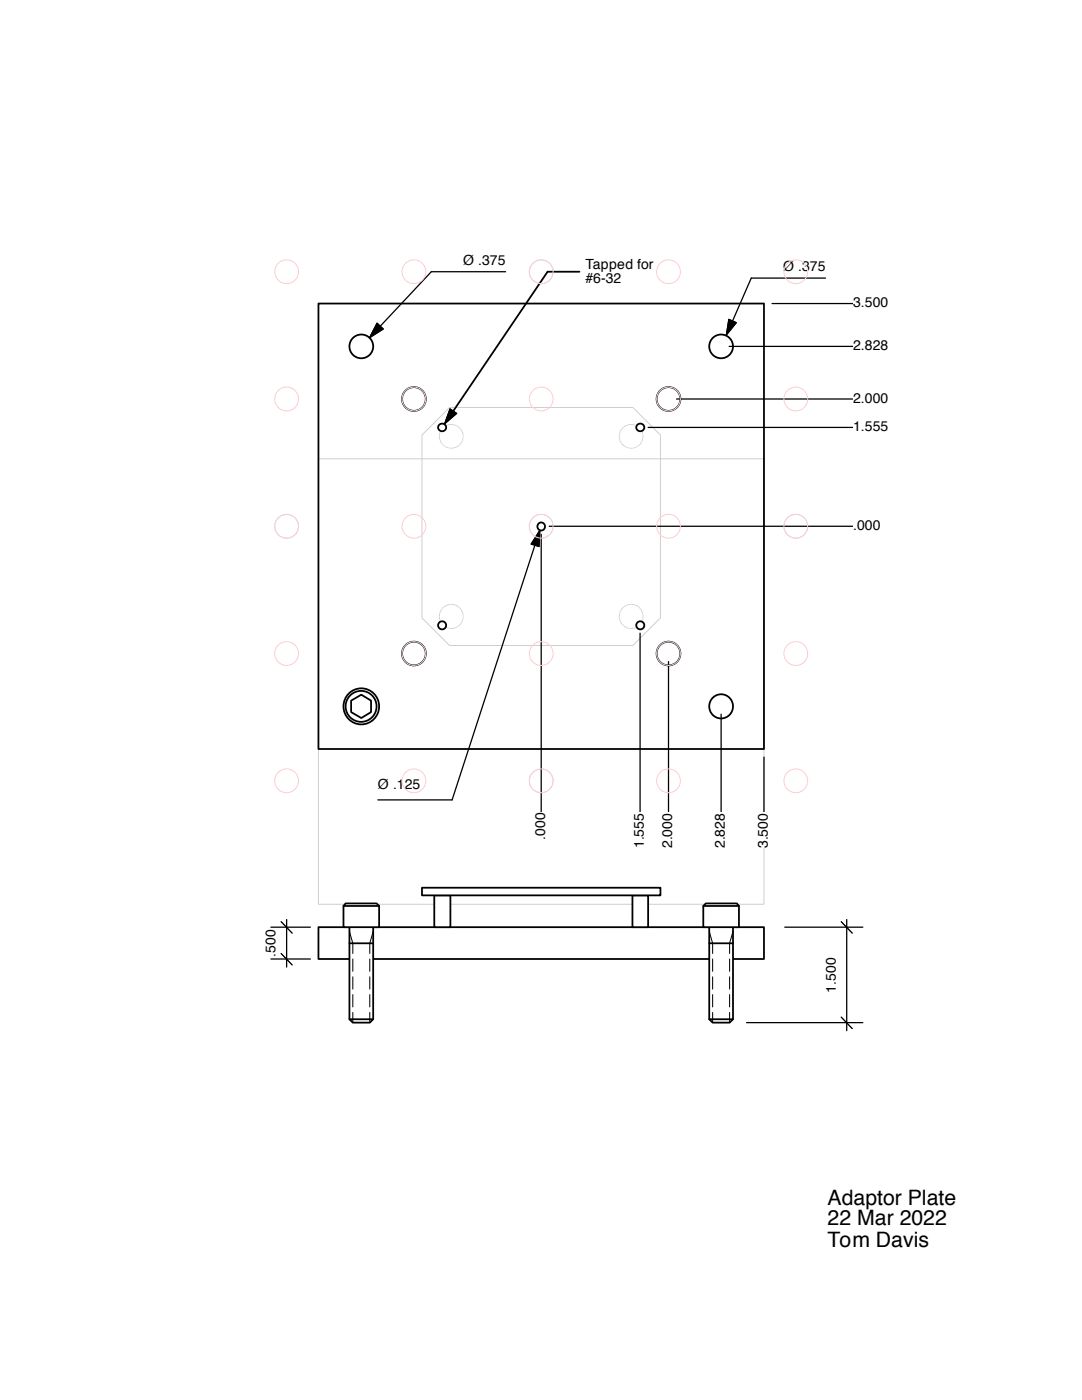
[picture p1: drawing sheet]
<svg xmlns="http://www.w3.org/2000/svg" width="216mm" height="279mm" viewBox="0 0 216 279" stroke-linecap="round" stroke-linejoin="round" font-family="sans-serif">
<g fill="none" stroke="#cfcfff" stroke-width=".2">
<circle cx="108" cy="54.2" r="2.37"/>
<circle cx="72.1" cy="69.1" r="2.37"/>
<circle cx="143.9" cy="69.1" r="2.37"/>
<circle cx="90" cy="87.1" r="2.37"/>
<circle cx="125.9" cy="87.1" r="2.37"/>
<circle cx="57.2" cy="105" r="2.37"/>
<circle cx="108" cy="105" r="2.37"/>
<circle cx="158.8" cy="105" r="2.37"/>
<circle cx="90" cy="123" r="2.39"/>
<circle cx="125.9" cy="123" r="2.39"/>
<circle cx="72.1" cy="141" r="2.39"/>
<circle cx="108" cy="155.8" r="2.37"/>
<circle cx="143.9" cy="141" r="2.39"/>
</g>
<g fill="none" stroke="#cfcfcf" stroke-width=".2">
<path d="M63.5 91.6h88.9v88.9h-88.9zM84.2 86.8l5.5-5.5h36.6l5.5 5.5v36.5l-5.5 5.5h-36.6l-5.5-5.5z"/>
<circle cx="88.2" cy="85.3" r=".79"/>
<circle cx="127.8" cy="85.3" r=".79"/>
<circle cx="108" cy="105.1" r=".78"/>
<circle cx="88.2" cy="124.8" r=".8"/>
<circle cx="127.8" cy="124.8" r=".8"/>
</g>
<path d="M63.5 185h88.9v6.4h-88.9z" fill="#fff"/>
<path d="M63.5 60.6h88.9v88.9h-88.9zM63.5 185h88.9v6.4h-88.9z" fill="none" stroke="#000" stroke-width=".36"/>
<circle cx="127.8" cy="85.3" r=".79" fill="#fff"/>
<circle cx="127.8" cy="85.3" r=".79" fill="none" stroke="#000" stroke-width=".36"/>
<circle cx="88.2" cy="85.3" r=".79" fill="#fff"/>
<circle cx="88.2" cy="85.3" r=".79" fill="none" stroke="#000" stroke-width=".36"/>
<circle cx="88.2" cy="124.8" r=".8" fill="#fff"/>
<circle cx="88.2" cy="124.8" r=".8" fill="none" stroke="#000" stroke-width=".36"/>
<circle cx="127.8" cy="124.8" r=".8" fill="#fff"/>
<circle cx="127.8" cy="124.8" r=".8" fill="none" stroke="#000" stroke-width=".36"/>
<circle cx="133.4" cy="79.6" r="2.37" fill="#fff"/>
<circle cx="133.4" cy="79.6" r="2.37" fill="none" stroke="#000" stroke-width=".36"/>
<circle cx="143.9" cy="69.1" r="2.37" fill="#fff"/>
<circle cx="143.9" cy="69.1" r="2.37" fill="none" stroke="#000" stroke-width=".36"/>
<circle cx="72.1" cy="69.1" r="2.37" fill="#fff"/>
<circle cx="72.1" cy="69.1" r="2.37" fill="none" stroke="#000" stroke-width=".36"/>
<circle cx="82.6" cy="79.6" r="2.37" fill="#fff"/>
<circle cx="82.6" cy="79.6" r="2.37" fill="none" stroke="#000" stroke-width=".36"/>
<circle cx="72.1" cy="141" r="2.39" fill="#fff"/>
<circle cx="72.1" cy="141" r="2.39" fill="none" stroke="#000" stroke-width=".36"/>
<circle cx="82.6" cy="130.4" r="2.37" fill="#fff"/>
<circle cx="82.6" cy="130.4" r="2.37" fill="none" stroke="#000" stroke-width=".36"/>
<circle cx="133.4" cy="130.4" r="2.37" fill="#fff"/>
<circle cx="133.4" cy="130.4" r="2.37" fill="none" stroke="#000" stroke-width=".36"/>
<circle cx="143.9" cy="141" r="2.39" fill="#fff"/>
<circle cx="143.9" cy="141" r="2.39" fill="none" stroke="#000" stroke-width=".36"/>
<path d="M164.7 55.5h-14.8l-3.7 8.6" fill="none" stroke="#000" stroke-width=".25"/>
<path d="M145.4 63.7l1.5 .7-2 2.5z" fill="none" stroke="#000" stroke-width=".2"/>
<path d="M145.4 63.7l1.5 .7-2 2.5z" fill="#000"/>
<path d="M156.3 51.9h8.4v2.8h-8.4z" fill="#fff"/>
<path d="M100.9 54.2h-14.8l-10.2 10.9" fill="none" stroke="#000" stroke-width=".25"/>
<path d="M75.2 64.5l1.3 1.2-2.8 1.7z" fill="none" stroke="#000" stroke-width=".2"/>
<path d="M75.2 64.5l1.3 1.2-2.8 1.7z" fill="#000"/>
<g fill="#fff">
<path d="M92.4 50.7h8.5v2.8h-8.5z"/>
<circle cx="108" cy="105.1" r=".78"/>
</g>
<circle cx="108" cy="105.1" r=".78" fill="none" stroke="#000" stroke-width=".36"/>
<path d="M109.6 105h60.6" fill="none" stroke="#000" stroke-width=".25"/>
<path d="M170.2 103.7h5.5v2.8h-5.5z" fill="#fff"/>
<path d="M129.3 85.3h40.9" fill="none" stroke="#000" stroke-width=".25"/>
<path d="M170.2 83.9h7v2.8h-7z" fill="#fff"/>
<path d="M135 79.6h35.2" fill="none" stroke="#000" stroke-width=".25"/>
<path d="M170.2 78.3h7v2.8h-7z" fill="#fff"/>
<path d="M145.5 69.1h24.7" fill="none" stroke="#000" stroke-width=".25"/>
<path d="M170.2 67.7h7v2.9h-7z" fill="#fff"/>
<path d="M154.1 60.6h16.1" fill="none" stroke="#000" stroke-width=".25"/>
<path d="M170.2 59.2h7v2.8h-7z" fill="#fff"/>
<path d="M108 106.6v55.6" fill="none" stroke="#000" stroke-width=".25"/>
<path d="M106.6 162.2h2.8v5.5h-2.8z" fill="#fff"/>
<path d="M127.7 126.4v35.8" fill="none" stroke="#000" stroke-width=".25"/>
<path d="M126.4 162.2h2.8v7.1h-2.8z" fill="#fff"/>
<path d="M133.4 132v30.2" fill="none" stroke="#000" stroke-width=".25"/>
<path d="M132 162.2h2.8v7.1h-2.8z" fill="#fff"/>
<path d="M143.9 142.5v19.7" fill="none" stroke="#000" stroke-width=".25"/>
<path d="M142.5 162.2h2.8v7.1h-2.8z" fill="#fff"/>
<path d="M152.4 151.1v11.1" fill="none" stroke="#000" stroke-width=".25"/>
<g fill="#fff">
<path d="M151 162.2h2.9v7.1h-2.9z"/>
<path d="M116.8 51.4h13.8v5.7h-13.8z"/>
</g>
<path d="M115.6 54.2h-6.3l-18.8 27.8" fill="none" stroke="#000" stroke-width=".36"/>
<path d="M89.8 81.6l1.3 .9-2.4 2.1zM107.7 105.8l-.1 3.3-1.6-.5z" fill="none" stroke="#000" stroke-width=".2"/>
<path d="M89.8 81.6l1.3 .9-2.4 2.1zM107.7 105.8l-.1 3.3-1.6-.5z" fill="#000"/>
<path d="M106.7 108.8l-16.5 50.8h-14.8" fill="none" stroke="#000" stroke-width=".25"/>
<g fill="#fff">
<path d="M75.4 155.2h8.5v2.9h-8.5z"/>
<circle cx="72.1" cy="141" r="3.6"/>
</g>
<circle cx="72.1" cy="141" r="3.6" fill="none" stroke="#000" stroke-width=".36"/>
<circle cx="72.1" cy="141" r="3.1" fill="#fff"/>
<circle cx="72.1" cy="141" r="3.1" fill="none" stroke="#000" stroke-width=".36"/>
<path d="M70.1 139.8l2-1.2 1.9 1.2v2.3l-1.9 1.2-2-1.2z" fill="#fff"/>
<path d="M70.1 139.8l2-1.2 1.9 1.2v2.3l-1.9 1.2-2-1.2z" fill="none" stroke="#000" stroke-width=".36"/>
<path d="M69.7 185h4.8v18.4l-.7 .7h-3.4l-.7-.7z" fill="#fff"/>
<path d="M69.7 185v18.4l.7 .7h3.4l.7-.7v-18.4M69.7 188.3h4.8M69.7 203.4h4.8" fill="none" stroke="#000" stroke-width=".36"/>
<path d="M69.7 185.9l.7 2.4v2M70.4 191.4v2.4M70.4 194.9v2.5M70.4 198.5v2.5M73.8 191.4v2.4M73.8 194.9v2.5M73.8 198.5v2.5M74.5 185.9l-.7 2.4v2M70.4 202.1v2M73.8 202.1v2" fill="none" stroke="#000" stroke-width=".2"/>
<path d="M69 180.3h6.1l.5 .5v4.2h-7.1v-4.2z" fill="#fff"/>
<path d="M68.5 180.8h7.1M69 180.3h6.1l.5 .5v4.2h-7.1v-4.2z" fill="none" stroke="#000" stroke-width=".36"/>
<path d="M54.1 185h7.8M54.1 191.4h7.8M57.2 183.5v9.5" fill="none" stroke="#000" stroke-width=".25"/>
<path d="M56.1 183.9l2.2 2.3M56.1 190.3l2.2 2.3" fill="none" stroke="#000" stroke-width=".2"/>
<path d="M52.8 185.5h2.8v5.5h-2.8z" fill="#fff"/>
<path d="M156.6 185h15.6M169 183.5v22.2M149 204.1h23.2" fill="none" stroke="#000" stroke-width=".25"/>
<path d="M167.9 183.9l2.2 2.3M167.9 203l2.2 2.3" fill="none" stroke="#000" stroke-width=".2"/>
<g fill="#fff">
<path d="M164.5 191.1h2.8v7h-2.8z"/>
<path d="M86.7 178.7h3.2v6.3h-3.2z"/>
</g>
<path d="M86.7 178.7h3.2v6.3h-3.2z" fill="none" stroke="#000" stroke-width=".36"/>
<path d="M126.2 178.7h3.1v6.3h-3.1z" fill="#fff"/>
<path d="M126.2 178.7h3.1v6.3h-3.1z" fill="none" stroke="#000" stroke-width=".36"/>
<path d="M141.5 185h4.8v18.4l-.7 .7h-3.4l-.7-.7z" fill="#fff"/>
<path d="M141.5 185v18.4l.7 .7h3.4l.7-.7v-18.4M141.5 188.3h4.8M141.5 203.4h4.8" fill="none" stroke="#000" stroke-width=".36"/>
<path d="M141.5 185.9l.7 2.4v2M142.2 191.4v2.4M142.2 194.9v2.5M142.2 198.5v2.5M145.6 191.4v2.4M145.6 194.9v2.5M145.6 198.5v2.5M146.3 185.9l-.7 2.4v2M142.2 202.1v2M145.6 202.1v2" fill="none" stroke="#000" stroke-width=".2"/>
<path d="M140.3 180.8l.5-.5h6.2l.4 .5v4.2h-7.1z" fill="#fff"/>
<path d="M140.3 180.8l.5-.5h6.2l.4 .5v4.2h-7.1zM140.3 180.8h7.1" fill="none" stroke="#000" stroke-width=".36"/>
<path d="M84.2 177.2h47.6v1.5h-47.6z" fill="#fff"/>
<path d="M84.2 177.2h47.6v1.5h-47.6z" fill="none" stroke="#000" stroke-width=".36"/>
<path d="M165.1 237.1h25.7v12.7h-25.7z" fill="#fff"/>
<g fill="none" stroke="#ffcfcf" stroke-width=".2">
<circle cx="57.2" cy="54.2" r="2.37"/>
<circle cx="82.6" cy="54.2" r="2.37"/>
<circle cx="108" cy="54.2" r="2.37"/>
<circle cx="133.4" cy="54.2" r="2.37"/>
<circle cx="158.8" cy="54.2" r="2.37"/>
<circle cx="57.2" cy="79.6" r="2.37"/>
<circle cx="82.6" cy="79.6" r="2.37"/>
<circle cx="108" cy="79.6" r="2.37"/>
<circle cx="133.4" cy="79.6" r="2.37"/>
<circle cx="158.8" cy="79.6" r="2.37"/>
<circle cx="57.2" cy="105" r="2.37"/>
<circle cx="82.6" cy="105" r="2.37"/>
<circle cx="108" cy="105" r="2.37"/>
<circle cx="133.4" cy="105" r="2.37"/>
<circle cx="158.8" cy="105" r="2.37"/>
<circle cx="57.2" cy="130.4" r="2.37"/>
<circle cx="82.6" cy="130.4" r="2.37"/>
<circle cx="108" cy="130.4" r="2.37"/>
<circle cx="133.4" cy="130.4" r="2.37"/>
<circle cx="158.8" cy="130.4" r="2.37"/>
<circle cx="57.2" cy="155.8" r="2.37"/>
<circle cx="82.6" cy="155.8" r="2.37"/>
<circle cx="108" cy="155.8" r="2.37"/>
<circle cx="133.4" cy="155.8" r="2.37"/>
<circle cx="158.8" cy="155.8" r="2.37"/>
</g>
<g font-size="4.2">
<text x="165.1" y="240.4">Adaptor Plate</text>
<text x="165.1" y="244.6">22 Mar 2022</text>
<text x="165.1" y="248.8">Tom Davis</text>
</g>
<g font-size="2.8">
<text x="92.4" y="52.8">Ø .375</text>
<text x="116.8" y="53.6">Tapped for</text>
<text x="116.8" y="56.4">#6-32</text>
<text x="156.3" y="54.1">Ø .375</text>
<text x="170.2" y="61.3">3.500</text>
<text x="170.2" y="69.9">2.828</text>
<text x="170.2" y="80.4">2.000</text>
<text x="170.2" y="86.1">1.555</text>
<text x="170.2" y="105.8">.000</text>
<text x="75.4" y="157.4">Ø .125</text>
<text x="108.8" y="167.7" transform="rotate(-90 108.8 167.7)">.000</text>
<text x="128.5" y="169.3" transform="rotate(-90 128.5 169.3)">1.555</text>
<text x="134.2" y="169.3" transform="rotate(-90 134.2 169.3)">2.000</text>
<text x="144.7" y="169.3" transform="rotate(-90 144.7 169.3)">2.828</text>
<text x="153.2" y="169.3" transform="rotate(-90 153.2 169.3)">3.500</text>
<text x="55" y="191" transform="rotate(-90 55 191)">.500</text>
<text x="166.8" y="198.1" transform="rotate(-90 166.8 198.1)">1.500</text>
</g>
</svg>
